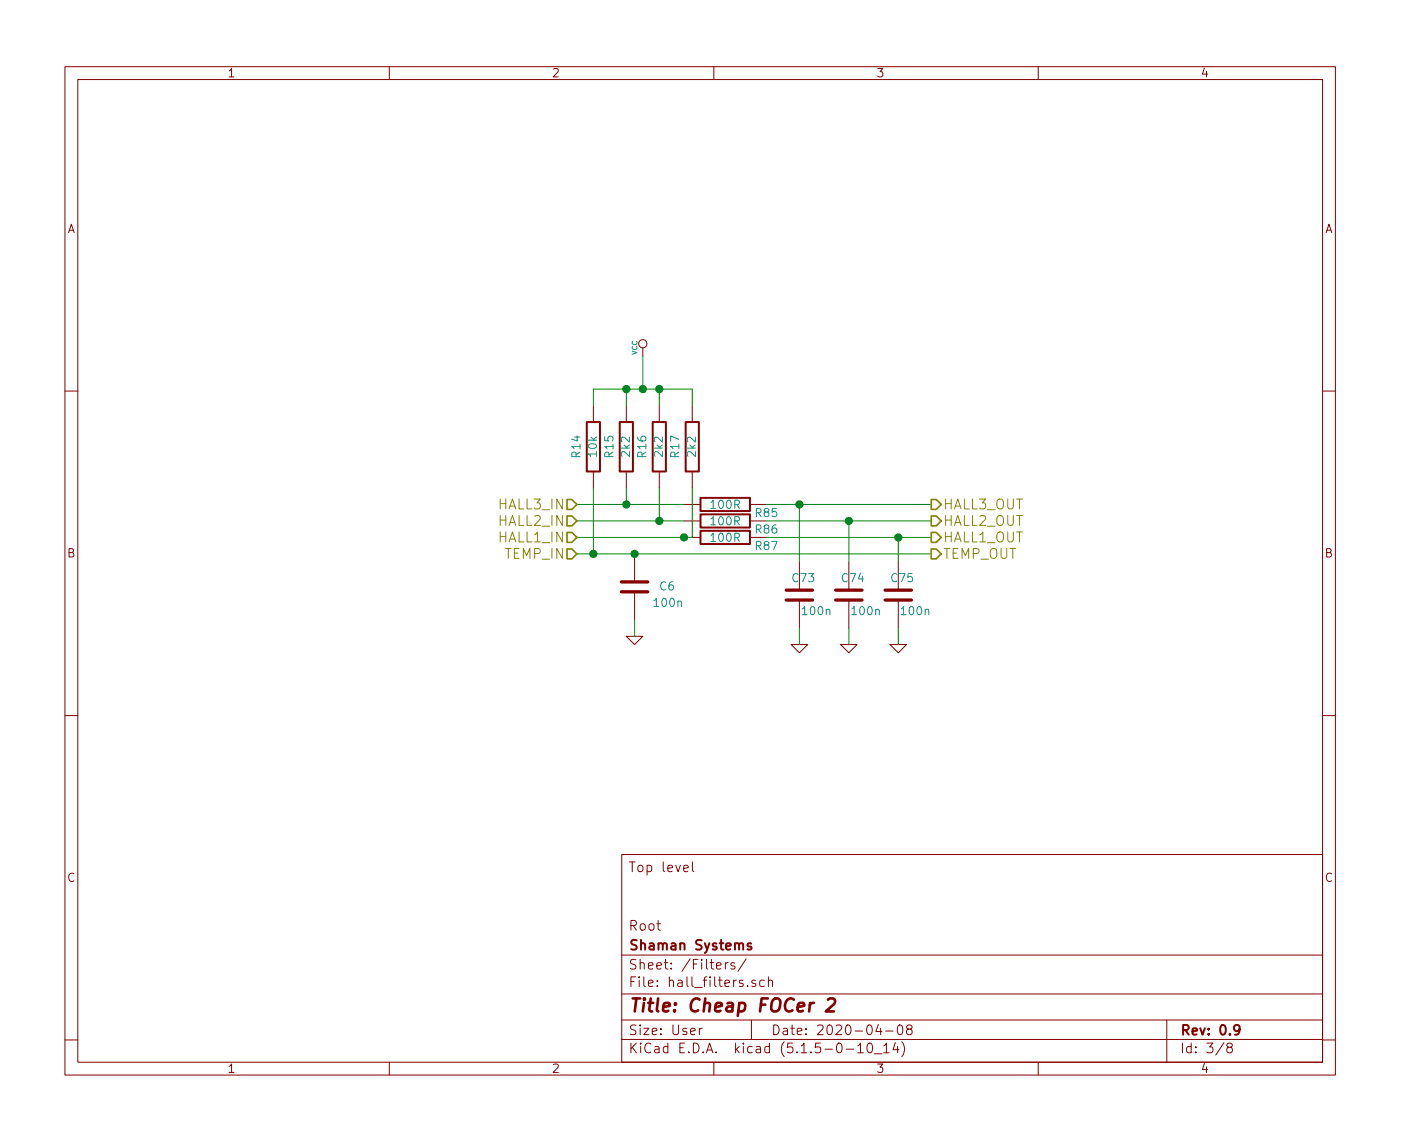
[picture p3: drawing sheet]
<svg xmlns="http://www.w3.org/2000/svg" width="216mm" height="176mm" viewBox="0 0 216 176" stroke-linecap="round" stroke-linejoin="round" font-family="sans-serif">
<g fill="none" stroke="#840000" stroke-width=".15">
<path d="M10 10.3h195.8v155.4h-195.8zM12 12.3h191.8v151.4h-191.8zM60 10.3v2M110 10.3v2M160 10.3v2M99.1 53.6v1.3M10 60.3h2M91.4 62.5v2.5M91.4 72.7v2.5M96.5 62.5v2.5M96.5 72.7v2.5M101.6 62.5v2.5"/>
<path d="M101.6 72.7v2.5M105.4 77.7h2.5M106.7 62.5v2.5M106.7 72.7v2.5M115.6 77.7h2.5M203.8 60.3h2M96.5 98.1h2.6l-1.3 1.2zM97.8 85.4v4.3M97.8 91.2v4.3M105.4 82.8h2.5M105.4 80.3h2.5M115.6 82.8h2.5"/>
<path d="M115.6 80.3h2.5M121.9 99.3h2.6l-1.3 1.3zM123.2 86.6v4.3M123.2 92.5v4.3M129.5 99.3h2.6l-1.3 1.3zM130.8 86.6v4.3M130.8 92.5v4.3M137.2 99.3h2.5l-1.3 1.3zM138.4 86.6v4.3M138.4 92.5v4.3M10 110.3h2M203.8 110.3h2"/>
<path d="M95.8 131.7h108v32h-108zM105.4 133.8l.7-.1-.1-.3-.4-.1-.2 .2v.8h.6M106.7 132.8v1.3l.2 .2M95.8 157.2h108M95.8 153.2h108M95.8 147.2h108M107.8 158.5v1M108.2 158.5h-.3l-.1 .2M110.4 148.9l.7-.2v-.3h-.5l-.2 .2 .1 .7h.6M111.8 148.4v.9M112.2 148.4h-.3l-.1 .2M113.2 148.4a.37 .37 0 0 0-.6 .2l.1 .2 .5 .1 .1 .2-.2 .2h-.5"/>
<path d="M115 147.8l-1.3 1.9M115.2 151.9v.1M115.8 157.2v3M116.4 151.1l-.3-.1-.3 .2 .1 .3 .5 .1v.4h-.6M117.8 151.1a.53 .53 0 0 0-.7 .1v.7a.53 .53 0 0 0 .7 .1M118.4 151.2l.2-.2 .4 .1v.9M118.4 150.5v1.5M135.4 157.9l-.4 1.1h.9M135.7 158.5v1M136.5 158.9h1.1M138.4 158.1a.37 .37 0 0 1 .4-.1 .37 .37 0 0 1 .3 .2v.3a.72 .72 0 0 1-.3 1l-.4-.2-.1-.4zM140 158.6l-.3-.3 .3-.3a.47 .47 0 0 1 .6 .2l-.2 .3-.4 .1a.48 .48 0 0 0-.2 .7 .48 .48 0 0 0 .8-.1l-.1-.5-.2-.1"/>
<path d="M179.8 157.2v6.5M10 160.3h2M60 163.7v2M95.8 160.2h108M110 163.7v2M130.4 161.7h1.1M132.2 161.2l.4-.5v1.5M132.2 162.2h.8M133.8 160.9a.35 .35 0 0 1 .3-.2 .35 .35 0 0 1 .3 .3l.1 .7-.2 .4-.3 .1a.9 .9 0 0 1-.2-1.3zM134.7 162.4h1.2M136.2 161.2l.4-.5v1.5M136.2 162.2h.8"/>
<path d="M138 160.7l-.4 1.1h.9M138.3 161.3v.9M139 160.5a1.71 1.71 0 0 1 0 2.3M160 163.7v2M188.6 160.7l-1.2 1.9M189.4 161.4l-.3-.1v-.3a.47 .47 0 0 1 .5-.3l.3 .3-.1 .3-.6 .2a.48 .48 0 0 0-.1 .6l.1 .1a.48 .48 0 0 0 .6-.1 .48 .48 0 0 0-.2-.7M203.8 160.3h2"/>
<circle cx="99.1" cy="53" r=".63"/>
</g>
<path d="M90.4 65h2.1v7.7h-2.1zM95.5 65h2v7.7h-2zM100.6 65h2v7.7h-2zM105.7 65h2v7.7h-2zM107.9 79.3h7.7v2h-7.7zM107.9 76.7h7.7v2.1h-7.7zM107.9 81.8h7.7v2h-7.7zM115.7 145.4h-.3l-.2 .2 .1 .2 .4 .1v.4h-.5M191 158.6l-.2 .3h-.3l-.3-.3v-.4a.47 .47 0 0 1 .6-.2l.2 .1a1.19 1.19 0 0 1-.2 1.3l-.5 .1" fill="none" stroke="#840000" stroke-width=".3"/>
<path d="M127.6 154.1l.3-.2h.5a.48 .48 0 0 1 .3 .5l-.2 .3-1.2 1.2h1.2" fill="none" stroke="#840000" stroke-width=".41"/>
<path d="M95.8 89.7h4M95.8 91.2h4M121.2 90.9h4M121.2 92.5h4M128.8 90.9h4M128.8 92.5h4M136.4 90.9h4.1M136.4 92.5h4.1" fill="none" stroke="#840000" stroke-width=".51"/>
<g fill="none" stroke="#008400" stroke-width=".15">
<path d="M96.5 60v2.5M99.1 54.9v5.1M101.6 60v2.5M88.9 77.7h16.5M91.4 62.5v-2.5h15.3v2.5M91.4 75.2v10.2M96.5 75.2v2.5M101.6 75.2v5.1M106.7 75.2v7.6h-17.8M118.1 77.7h25.4M123.2 77.7v8.9M88.9 80.3h16.5"/>
<path d="M88.9 85.4h54.6M97.8 95.5v2.6M118.1 80.3h25.4M118.1 82.8h25.4M123.2 96.8v2.5M130.8 80.3v6.3M130.8 96.8v2.5M138.4 82.8v3.8M138.4 96.8v2.5"/>
</g>
<path d="M87.4 77h.7l.8 .7-.8 .8h-.7zM87.4 79.5h.7l.8 .8-.8 .7h-.7zM143.5 79.5h.8l.7 .8-.7 .7h-.8zM143.5 77h.8l.7 .7-.7 .8h-.8zM87.4 84.6h.7l.8 .8-.8 .7h-.7zM87.4 82.1h.7l.8 .7-.8 .8h-.7zM143.5 84.6h.8l.7 .8-.7 .7h-.8zM143.5 82.1h.8l.7 .7-.7 .8h-.8z" fill="none" stroke="#848400" stroke-width=".25"/>
<g fill="#008400" stroke="#008400" stroke-width=".25">
<circle cx="97.8" cy="85.4" r=".51"/>
<circle cx="105.4" cy="82.8" r=".51"/>
<circle cx="101.6" cy="80.3" r=".51"/>
<circle cx="96.5" cy="77.7" r=".51"/>
<circle cx="99.1" cy="60" r=".51"/>
<circle cx="96.5" cy="60" r=".51"/>
<circle cx="101.6" cy="60" r=".51"/>
<circle cx="91.4" cy="85.4" r=".51"/>
<circle cx="138.4" cy="82.8" r=".51"/>
<circle cx="123.2" cy="77.7" r=".51"/>
<circle cx="130.8" cy="80.3" r=".51"/>
</g>
<text font-size="2.8" fill="#840000" x="96.8" y="156">Title: Cheap FOCer 2</text>
<g font-size="2.1" fill="#848400">
<text x="77" y="78.5">HALL3_IN</text>
<text x="77" y="81">HALL2_IN</text>
<text x="77" y="83.6">HALL1_IN</text>
<text x="145.3" y="83.6">HALL1_OUT</text>
<text x="145.3" y="81">HALL2_OUT</text>
<text x="145.3" y="78.5">HALL3_OUT</text>
<text x="77.9" y="86.1">TEMP_IN</text>
<text x="145.3" y="86.1">TEMP_OUT</text>
</g>
<g font-size="2.1" fill="#840000">
<text x="96.8" y="134.4">Top level</text>
<text x="96.8" y="143.4">Root</text>
<text x="96.8" y="149.4">Sheet: /Filters/</text>
<text x="96.8" y="146.4">Shaman Systems</text>
<text x="96.8" y="152.1">File: hall_filters.sch</text>
<text x="96.8" y="159.5">Size: User</text>
<text x="118.8" y="159.5">Date: 2020-04-08</text>
<text x="181.8" y="159.5">Rev: 0.9</text>
<text x="96.8" y="162.3">KiCad E.D.A. kicad (5.1.5-0-10_14)</text>
<text x="181.8" y="162.3">Id: 3/8</text>
</g>
<g font-size="1.8" fill="#840000">
<text x="35" y="11.9">1</text>
<text x="85" y="11.9">2</text>
<text x="135" y="11.9">3</text>
<text x="185" y="11.9">4</text>
<text x="10.4" y="35.9">A</text>
<text x="204.2" y="35.9">A</text>
<text x="10.4" y="85.9">B</text>
<text x="204.2" y="85.9">B</text>
<text x="10.4" y="135.9">C</text>
<text x="204.2" y="135.9">C</text>
<text x="35" y="165.3">1</text>
<text x="85" y="165.3">2</text>
<text x="135" y="165.3">3</text>
<text x="185" y="165.3">4</text>
</g>
<g font-size="1.8" fill="#008484">
<text x="89.5" y="70.5" transform="rotate(-90 89.5 70.5)">R14</text>
<text x="92" y="70.3" transform="rotate(-90 92 70.3)">10k</text>
<text x="94.5" y="70.5" transform="rotate(-90 94.5 70.5)">R15</text>
<text x="97.1" y="70.3" transform="rotate(-90 97.1 70.3)">2k2</text>
<text x="99.6" y="70.5" transform="rotate(-90 99.6 70.5)">R16</text>
<text x="102.2" y="70.3" transform="rotate(-90 102.2 70.3)">2k2</text>
<text x="104.7" y="70.5" transform="rotate(-90 104.7 70.5)">R17</text>
<text x="107.2" y="70.3" transform="rotate(-90 107.2 70.3)">2k2</text>
<text x="109.7" y="83.5">100R</text>
<text x="109.7" y="81">100R</text>
<text x="109.7" y="78.4">100R</text>
<text x="116.5" y="82.2">R86</text>
<text x="116.5" y="79.7">R85</text>
<text x="116.5" y="84.8">R87</text>
<text x="122.2" y="89.7">C73</text>
<text x="129.8" y="89.7">C74</text>
<text x="137.4" y="89.7">C75</text>
<text x="100.9" y="93.5">100n</text>
<text x="101.7" y="91">C6</text>
<text x="123.8" y="94.8">100n</text>
<text x="131.4" y="94.8">100n</text>
<text x="139" y="94.8">100n</text>
</g>
<text font-size="1.1" fill="#008484" x="98.2" y="54.7" transform="rotate(-90 98.2 54.7)">VCC</text>
</svg>
